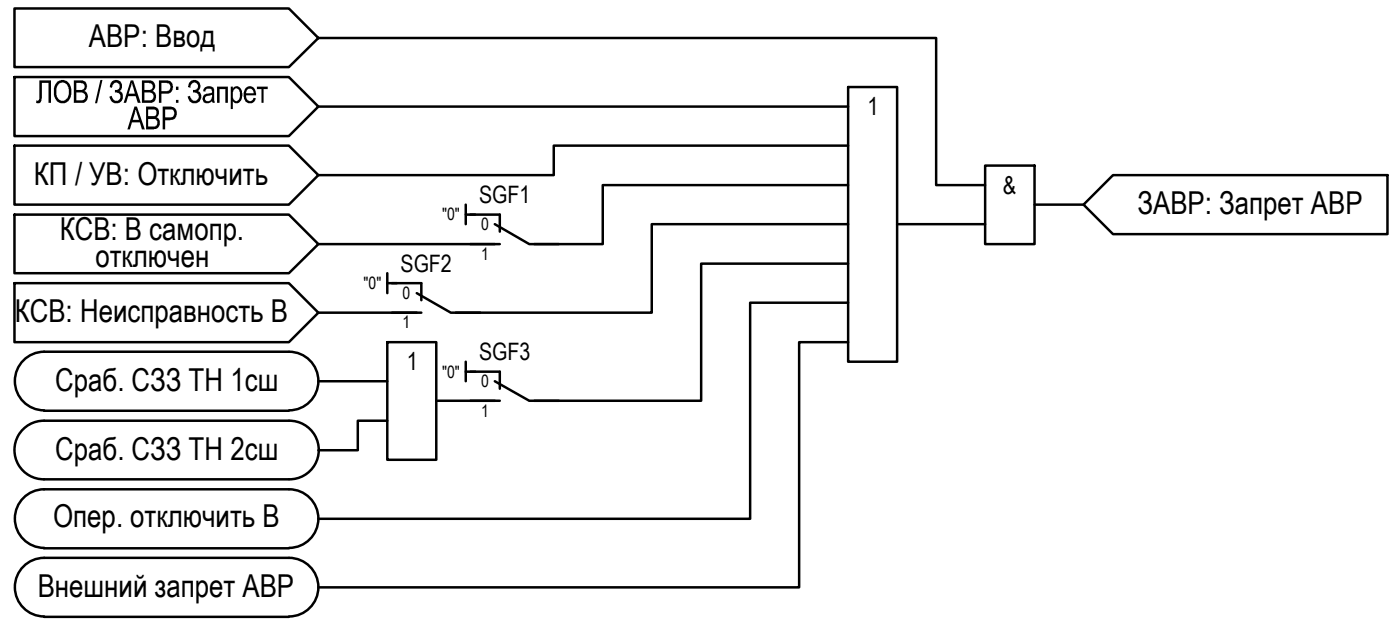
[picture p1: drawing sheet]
<svg xmlns="http://www.w3.org/2000/svg" width="143mm" height="63mm" viewBox="0 0 143 63" stroke-linecap="round" stroke-linejoin="round" font-family="sans-serif">
<!-- layer: 0 -->
<g fill="none" stroke="#000" stroke-width=".25">
<path d="M1.5 7.9h28l3 3-3 3h-28zM1.5 14.8h28l3 3-3 3h-28zM32.5 3.9l-3 2.9h-28v-5.9h28l3 3h63v15h4.9M32.5 10.9h54M86.5 8.9h5v27.9h-5zM86.5 14.8h-30v3h-24M86.5 18.9h-25v6h-7M100.4 16.9h5.1v8h-5.1zM1.5 21.9h28l3 3-3 2.9h-28zM1.5 28.8h28l3 3.1-3 3h-28zM4.5 35.8h25M4.5 35.8a2.98 2.98 0 0 0-3 3 2.98 2.98 0 0 0 3 3"/>
<path d="M29.5 35.8a2.98 2.98 0 0 1 3 3 2.98 2.98 0 0 1-3 3M32.5 38.8h7M32.5 24.9h18M32.5 31.9h10M39.5 34.9h5v11.9h-5zM39.5 27.8v2.1M39.5 28.8h1M47.5 20.8v2M47.5 36.8v2M47.5 37.9h1M47.5 21.9h1M86.5 26.9h-15v13.9h-17"/>
<path d="M86.5 30.8h-10v22.1h-44M86.5 22.8h-20v9.1h-20M86.5 34.9h-5v24.9h-49M91.5 22.8h8.9M105.5 20.8h5M110.5 20.8l3-3h28v6.1h-28zM4.5 41.8h25M4.5 42.9h25M4.5 48.8h25M4.5 49.8h25M4.5 55.9h25M4.5 56.8h25"/>
<path d="M4.5 42.9a2.98 2.98 0 0 0-3 2.9 2.98 2.98 0 0 0 3 3M4.5 49.8a2.98 2.98 0 0 0-3 3 2.98 2.98 0 0 0 3 3M4.5 56.8a2.98 2.98 0 0 0-3 3 2.98 2.98 0 0 0 3 3M29.5 49.8a2.98 2.98 0 0 1 3 3 2.98 2.98 0 0 1-3 3M29.5 56.8a2.98 2.98 0 0 1 3 3 2.98 2.98 0 0 1-3 3M29.5 42.9a2.98 2.98 0 0 1 3 2.9 2.98 2.98 0 0 1-3 3M39.5 42.9h-3v3h-4M44.5 40.8h6M4.5 62.8h25"/>
</g>
<!-- layer: TEXT -->
<g fill="#000">
<path d="M26.2 8.8h1.1v.3h-.4v1.4h-.2v-1.4h-.5z"/>
<path d="M7.5 8.2h.7a.57 .57 0 0 1 .6 .4 .57 .57 0 0 1-.2 .6l.2 .2 .2 .3-.2 .6a.59 .59 0 0 1-.6 .2h-.7zM7.8 8.4v.8h.4a.37 .37 0 0 0 .4-.4 .37 .37 0 0 0-.4-.4zM7.8 9.4v.8h.4a.41 .41 0 0 0 .5-.4 .41 .41 0 0 0-.5-.4z"/>
<path d="M14.5 8.2h.7a.61 .61 0 0 1 .6 .4 .61 .61 0 0 1-.2 .7 .64 .64 0 0 1 .3 .8 .64 .64 0 0 1-.7 .4h-.7zM14.7 8.4v.8h.4a.37 .37 0 0 0 .5-.4 .37 .37 0 0 0-.5-.4zM14.7 9.4v.8h.5a.41 .41 0 0 0 .5-.4 .41 .41 0 0 0-.5-.4z"/>
<path d="M16.2 8.2h.8a.68 .68 0 0 1 .6 .4 .68 .68 0 0 1-.2 .8l-.2 .1h-.7v1h-.3zM16.5 8.4v.9h.4a.43 .43 0 0 0 .5-.4 .43 .43 0 0 0-.5-.5z"/>
<path d="M16.6 10.9h1a.7 .7 0 0 1 .4 .8 .7 .7 0 0 1-.7 .6h-.5v.9h-.2zM16.8 11.2v.8h.5a.41 .41 0 0 0 .5-.4 .41 .41 0 0 0-.5-.4z"/>
<path d="M23.5 8.8h.2v.2a.52 .52 0 0 1 .7-.1 .52 .52 0 0 1 .3 .6v.3l-.1 .3a.48 .48 0 0 1-.3 .4 .48 .48 0 0 1-.6-.2v.8h-.2zM24 9l-.2 .2-.1 .4a.52 .52 0 0 0 .5 .7l.2-.2 .1-.6a.41 .41 0 0 0-.5-.5z"/>
<path d="M25 9h.1a.62 .62 0 0 1 .7-.1 .62 .62 0 0 1 .3 .6v.2h-1a.4 .4 0 0 0 .2 .6 .4 .4 0 0 0 .6-.3l.2 .1a.63 .63 0 0 1-.8 .4 .63 .63 0 0 1-.5-.7v-.4zM25.3 9.1l-.2 .4h.8a.42 .42 0 0 0-.6-.4z"/>
</g>
<path d="M40 28.8h3v1.8M40 31.9h3M42.5 29.9l3.5 2h3M48 21.9h3v1.7M48 37.9h3v1.7M48 24.9h3M50.5 38.8l3.5 2h3M50.5 22.8l3.5 2.1h3M48 40.8h3" fill="none" stroke="#000" stroke-width=".25"/>
<g font-size="3.2">
<text x="9.1" y="4.8">АВР: Ввод</text>
<text x="3.7" y="10.5">ЛОВ</text>
<text x="9.7" y="10.5">/ ЗАВР</text>
<text x="17.7" y="10.5">: Запрет</text>
<text x="13" y="13.2">АВР</text>
<text x="3.5" y="18.8">КП / УВ: Отключить</text>
<text x="116" y="21.8">ЗАВР: Запрет АВР</text>
<text x="6.1" y="24.5">КСВ: В самопр.</text>
<text x="9.7" y="27.2">отключен</text>
<text x="1.5" y="32.8">КСВ: Неисправность В</text>
<text x="5.6" y="39.9">Сраб. СЗЗ ТН 1сш</text>
<text x="5.6" y="46.8">Сраб. СЗЗ ТН 2сш</text>
<text x="5.4" y="53.7">Опер. отключить В</text>
<text x="3.8" y="60.8">Внешний запрет АВР</text>
</g>
<g font-size="2.5">
<text x="88.5" y="11.7">1</text>
<text x="102.3" y="19.7">&amp;</text>
<text x="41.5" y="37.7">1</text>
</g>
<g font-size="2.4">
<text x="48.8" y="20.7">SGF1</text>
<text x="40.8" y="27.7">SGF2</text>
<text x="48.8" y="36.7">SGF3</text>
</g>
<g font-size="1.7">
<text x="45.1" y="22.5">&quot;0&quot;</text>
<text x="49.1" y="23.5">0</text>
<text x="37.1" y="29.5">&quot;0&quot;</text>
<text x="49.1" y="26.5">1</text>
<text x="41.1" y="30.5">0</text>
<text x="41.1" y="33.5">1</text>
<text x="45.1" y="38.5">&quot;0&quot;</text>
<text x="49.1" y="39.5">0</text>
<text x="49.1" y="42.5">1</text>
</g>
</svg>
